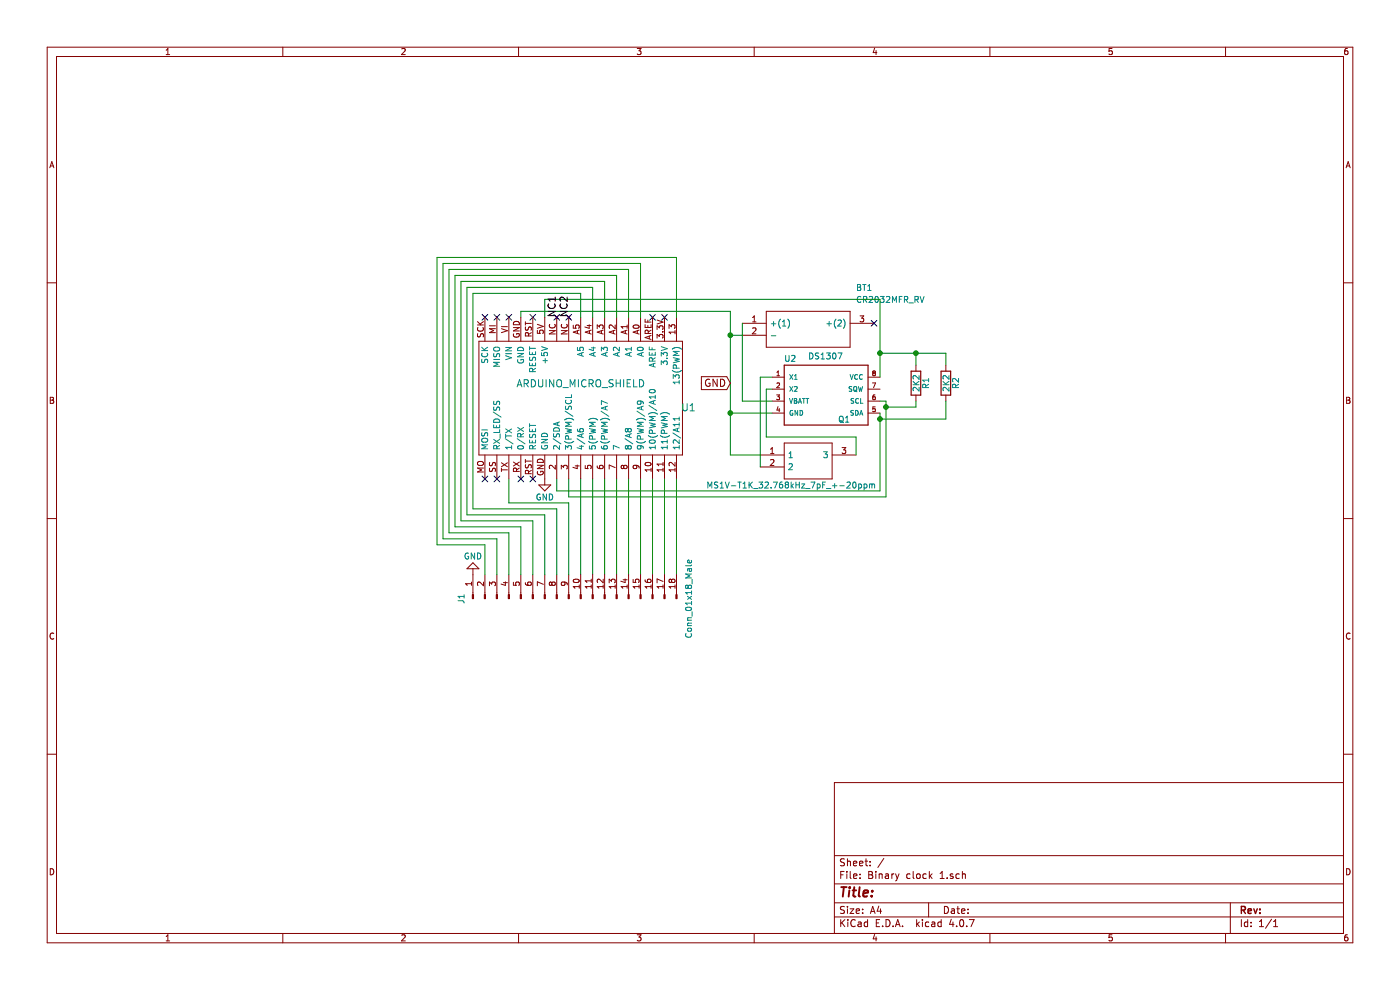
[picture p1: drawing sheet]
EESchema Schematic File Version 2
LIBS:power
LIBS:device
LIBS:switches
LIBS:relays
LIBS:motors
LIBS:transistors
LIBS:conn
LIBS:linear
LIBS:regul
LIBS:74xx
LIBS:cmos4000
LIBS:adc-dac
LIBS:memory
LIBS:xilinx
LIBS:microcontrollers
LIBS:dsp
LIBS:microchip
LIBS:analog_switches
LIBS:motorola
LIBS:texas
LIBS:intel
LIBS:audio
LIBS:interface
LIBS:digital-audio
LIBS:philips
LIBS:display
LIBS:cypress
LIBS:siliconi
LIBS:opto
LIBS:atmel
LIBS:contrib
LIBS:valves
LIBS:arduino_micro_shield
LIBS:DS1307
LIBS:MS1V-T1K_32.768kHz_7pF_+-20ppm
LIBS:S8411-45R
LIBS:CR2032MFR_RV
LIBS:Binary clock 1-cache
EELAYER 25 0
EELAYER END
$Descr A4 11693 8268
encoding utf-8
Sheet 1 1
Title ""
Date ""
Rev ""
Comp ""
Comment1 ""
Comment2 ""
Comment3 ""
Comment4 ""
$EndDescr
$Comp
L DS1307 U2
U 1 1
P 6850 3250
F 0 "U2" H 6550 3480 50  0000 L BNN
F 1 "DS1307" H 6750 3500 50  0000 L BNN
F 2 "DS1307:SO08" H 6850 3250 60  0001 C CNN
F 3 "2.56 USD" H 6850 3250 50  0001 L BNN
F 4 "DIP-8 Maxim Integrated" H 6850 3250 50  0001 L BNN "Feld4"
F 5 "IC RTC CLK/CALENDAR I2C 8-DIP" H 6850 3250 50  0001 L BNN "Feld5"
F 6 "Maxim Integrated" H 6850 3250 50  0001 L BNN "Feld6"
F 7 "DS1307" H 6850 3250 50  0001 L BNN "Feld7"
F 8 "Unavailable" H 6850 3250 50  0001 L BNN "Feld8"
	1    6850 3250
	1    0    0    -1  
$EndComp
$Comp
L MS1V-T1K_32.768kHz_7pF_+-20ppm Q1
U 1 1
P 6350 3800
F 0 "Q1" H 7000 4100 50  0000 L CNN
F 1 "MS1V-T1K_32.768kHz_7pF_+-20ppm" H 5900 3550 50  0000 L CNN
F 2 "MS1V-T1K_32.768kHz_7pF_+-20ppm:MS1V-T1K32" H 7000 3900 50  0001 L CNN
F 3 "http://www.microcrystal.com/images/_PDF/2_Crystal_Metal-Package/ms1v-t1k.pdf" H 7000 3800 50  0001 L CNN
F 4 "Crystal SMD 32.768KHz 2x6mm Crystal 32.768kHz,  /-20ppm, 2-Pin SMD, 6 x 2 x 2mm" H 7000 3700 50  0001 L CNN "Description"
F 5 "MICRO CRYSTAL" H 7000 3600 50  0001 L CNN "Manufacturer_Name"
F 6 "MS1V-T1K 32.768kHz 7pF +-20ppm" H 7000 3500 50  0001 L CNN "Manufacturer_Part_Number"
F 7 "RS" H 7000 3400 50  0001 L CNN "Supplier_Name"
F 8 "6727593P" H 7000 3300 50  0001 L CNN "RS Part Number"
	1    6350 3800
	1    0    0    -1  
$EndComp
$Comp
L R R1
U 1 1
P 7650 3200
F 0 "R1" V 7730 3200 50  0000 C CNN
F 1 "2K2" V 7650 3200 50  0000 C CNN
F 2 "Resistors_SMD:R_0805_HandSoldering" V 7580 3200 50  0001 C CNN
F 3 "" H 7650 3200 50  0001 C CNN
	1    7650 3200
	1    0    0    -1  
$EndComp
$Comp
L R R2
U 1 1
P 7900 3200
F 0 "R2" V 7980 3200 50  0000 C CNN
F 1 "2K2" V 7900 3200 50  0000 C CNN
F 2 "Resistors_SMD:R_0805_HandSoldering" V 7830 3200 50  0001 C CNN
F 3 "" H 7900 3200 50  0001 C CNN
	1    7900 3200
	1    0    0    -1  
$EndComp
NoConn ~ 4050 2650
NoConn ~ 4150 2650
NoConn ~ 4250 2650
NoConn ~ 4450 2650
NoConn ~ 5450 2650
NoConn ~ 5550 2650
$Comp
L CR2032MFR_RV BT1
U 1 1
P 6200 2700
F 0 "BT1" H 7150 3000 50  0000 L CNN
F 1 "CR2032MFR_RV" H 7150 2900 50  0000 L CNN
F 2 "CR2032MFR_RV2:CR2032MFR-RV" H 7150 2800 50  0001 L CNN
F 3 "https://componentsearchengine.com/Datasheets/1/CR2032MFR RV.pdf" H 7150 2700 50  0001 L CNN
F 4 "Coin Cell Battery 3V 3-PIN VERT 225mAh 20.0 X 3.2mm" H 7150 2600 50  0001 L CNN "Description"
F 5 "RENATA" H 7150 2500 50  0001 L CNN "Manufacturer_Name"
F 6 "CR2032MFR RV" H 7150 2400 50  0001 L CNN "Manufacturer_Part_Number"
F 7 "Mouser" H 7150 2300 50  0001 L CNN "Supplier_Name"
F 8 "614-CR2032RV-MFR-LF" H 7150 2200 50  0001 L CNN "RS Part Number"
	1    6200 2700
	1    0    0    -1  
$EndComp
Wire Wire Line
	6100 3450 6450 3450
Wire Wire Line
	4550 2500 4550 2650
Wire Wire Line
	4650 4100 4650 4000
Wire Wire Line
	4750 4150 4750 4000
Wire Wire Line
	7350 2500 7350 3150
Wire Wire Line
	7350 3350 7400 3350
Wire Wire Line
	7400 3350 7400 4150
Wire Wire Line
	7350 3450 7350 4100
Wire Wire Line
	7350 4100 4650 4100
Wire Wire Line
	7400 4150 4750 4150
Wire Wire Line
	7350 2500 4550 2500
Wire Wire Line
	6100 2600 6100 3800
Wire Wire Line
	6100 2600 4350 2600
Wire Wire Line
	4350 2600 4350 2650
Connection ~ 7400 3400
Connection ~ 7350 2950
Wire Wire Line
	7400 3400 7650 3400
Wire Wire Line
	7650 3400 7650 3350
Wire Wire Line
	7650 3050 7650 2950
Wire Wire Line
	7350 2950 7900 2950
Wire Wire Line
	7900 2950 7900 3050
Connection ~ 7650 2950
Wire Wire Line
	7900 3350 7900 3500
Wire Wire Line
	7900 3500 7350 3500
Connection ~ 7350 3500
Wire Wire Line
	6100 3800 6350 3800
Connection ~ 6100 3450
Wire Wire Line
	6350 3900 6350 3150
Wire Wire Line
	6350 3150 6450 3150
Wire Wire Line
	6200 2800 6100 2800
Connection ~ 6100 2800
Wire Wire Line
	6450 3250 6400 3250
Wire Wire Line
	6400 3250 6400 3650
Wire Wire Line
	6400 3650 7150 3650
Wire Wire Line
	7150 3650 7150 3800
Wire Wire Line
	6200 3350 6450 3350
Wire Wire Line
	6200 2700 6200 3350
NoConn ~ 7300 2700
$Comp
L ARDUINO_MICRO_SHIELD U1
U 1 1
P 4000 3800
F 0 "U1" H 5750 4200 60  0000 C CNN
F 1 "ARDUINO_MICRO_SHIELD" H 4850 4400 60  0000 C CNN
F 2 "arduino_micro_shield:ARDUINO_MICRO_SHIELD" H 4400 3750 60  0001 C CNN
F 3 "" H 4400 3750 60  0000 C CNN
	1    4000 3800
	1    0    0    -1  
$EndComp
Text GLabel 6100 3200 0    60   Input ~ 0
GND
NoConn ~ 4750 2650
NoConn ~ 4650 2650
Text Label 4650 2650 1    60   ~ 0
NC1
Text Label 4750 2650 1    60   ~ 0
NC2
Wire Wire Line
	4950 4000 4950 4800
Wire Wire Line
	5050 4000 5050 4800
Wire Wire Line
	5150 4000 5150 4800
Wire Wire Line
	5250 4000 5250 4800
Wire Wire Line
	5350 4000 5350 4800
Wire Wire Line
	5450 4000 5450 4800
Wire Wire Line
	5550 4000 5550 4800
Wire Wire Line
	5650 4000 5650 4800
$Comp
L GND #PWR01
U 1 1
P 3950 4800
F 0 "#PWR01" H 3950 4550 50  0001 C CNN
F 1 "GND" H 3950 4650 50  0000 C CNN
F 2 "" H 3950 4800 50  0001 C CNN
F 3 "" H 3950 4800 50  0001 C CNN
	1    3950 4800
	-1   0    0    1   
$EndComp
$Comp
L GND #PWR02
U 1 1
P 4550 4000
F 0 "#PWR02" H 4550 3750 50  0001 C CNN
F 1 "GND" H 4550 3850 50  0000 C CNN
F 2 "" H 4550 4000 50  0001 C CNN
F 3 "" H 4550 4000 50  0001 C CNN
	1    4550 4000
	1    0    0    -1  
$EndComp
Wire Wire Line
	4850 4000 4850 4800
$Comp
L Conn_01x18_Male J1
U 1 1
P 4750 5000
F 0 "J1" H 4750 5900 50  0000 C CNN
F 1 "Conn_01x18_Male" H 4750 4000 50  0000 C CNN
F 2 "Pin_Headers:Pin_Header_Straight_1x18_Pitch2.54mm" H 4750 5000 50  0001 C CNN
F 3 "" H 4750 5000 50  0001 C CNN
	1    4750 5000
	0    -1   -1   0   
$EndComp
NoConn ~ 4050 4000
NoConn ~ 4150 4000
NoConn ~ 4350 4000
NoConn ~ 4450 4000
Wire Wire Line
	4250 4000 4250 4200
Wire Wire Line
	4250 4200 4750 4200
Wire Wire Line
	4750 4200 4750 4800
Wire Wire Line
	4850 2650 4850 2450
Wire Wire Line
	4850 2450 3950 2450
Wire Wire Line
	3950 2450 3950 4250
Wire Wire Line
	3950 4250 4650 4250
Wire Wire Line
	4650 4250 4650 4800
Wire Wire Line
	4950 2650 4950 2400
Wire Wire Line
	4950 2400 3900 2400
Wire Wire Line
	3900 2400 3900 4300
Wire Wire Line
	3900 4300 4550 4300
Wire Wire Line
	4550 4300 4550 4800
Wire Wire Line
	5050 2650 5050 2350
Wire Wire Line
	5050 2350 3850 2350
Wire Wire Line
	3850 2350 3850 4350
Wire Wire Line
	3850 4350 4450 4350
Wire Wire Line
	4450 4350 4450 4800
Wire Wire Line
	5150 2650 5150 2300
Wire Wire Line
	5150 2300 3800 2300
Wire Wire Line
	3800 2300 3800 4400
Wire Wire Line
	3800 4400 4350 4400
Wire Wire Line
	4350 4400 4350 4800
Wire Wire Line
	5250 2650 5250 2250
Wire Wire Line
	5250 2250 3750 2250
Wire Wire Line
	3750 2250 3750 4450
Wire Wire Line
	3750 4450 4250 4450
Wire Wire Line
	4250 4450 4250 4800
Wire Wire Line
	5350 2650 5350 2200
Wire Wire Line
	5350 2200 3700 2200
Wire Wire Line
	3700 2200 3700 4500
Wire Wire Line
	3700 4500 4150 4500
Wire Wire Line
	4150 4500 4150 4800
Wire Wire Line
	5650 2650 5650 2150
Wire Wire Line
	5650 2150 3650 2150
Wire Wire Line
	3650 2150 3650 4550
Wire Wire Line
	3650 4550 4050 4550
Wire Wire Line
	4050 4550 4050 4800
$EndSCHEMATC
